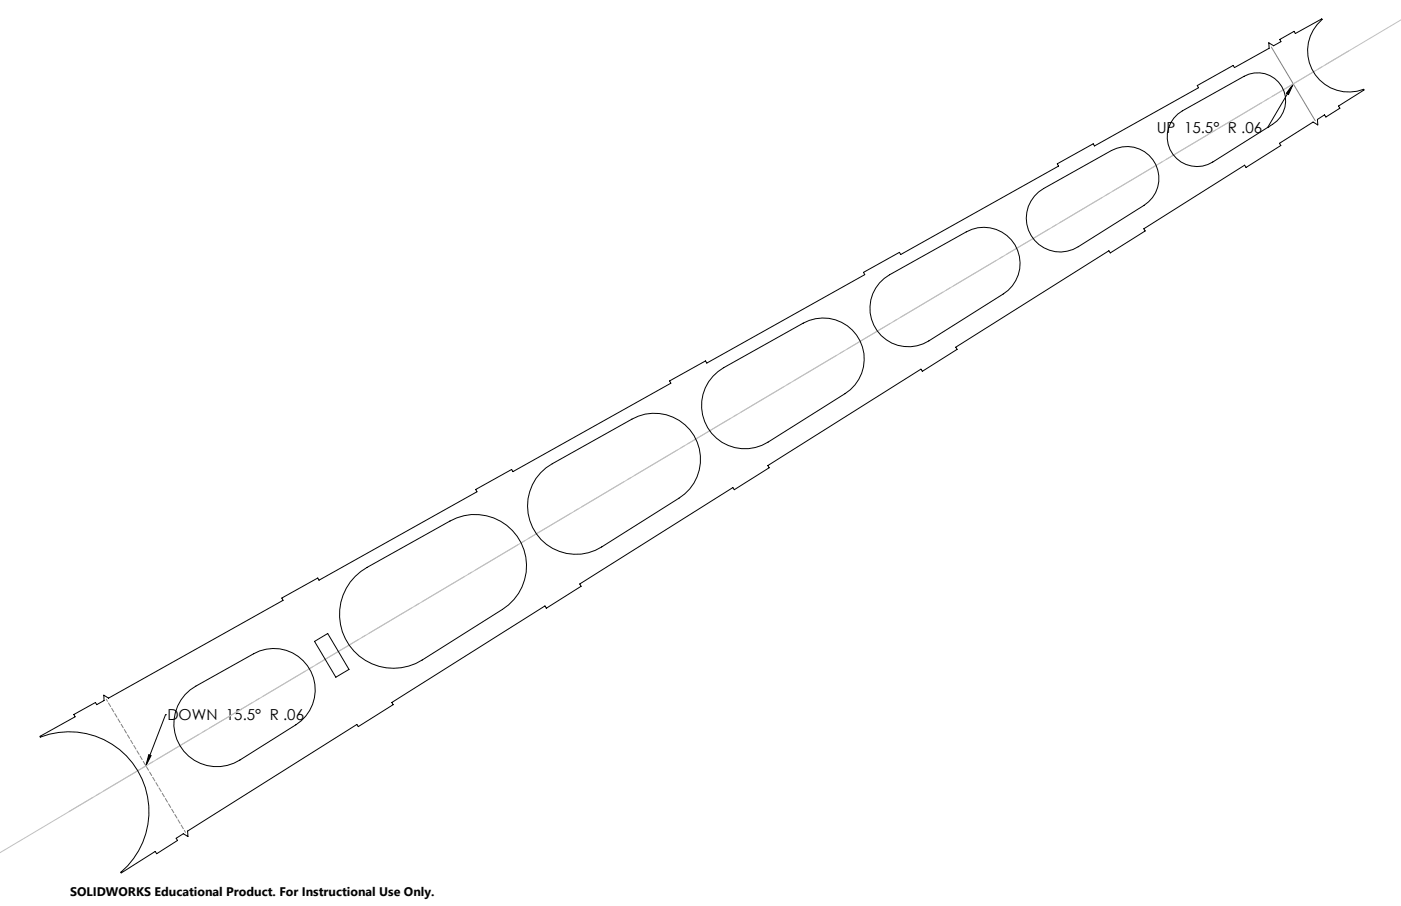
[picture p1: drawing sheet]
<svg xmlns="http://www.w3.org/2000/svg" width="432mm" height="279mm" viewBox="0 0 432 279" stroke-linecap="round" stroke-linejoin="round" font-family="sans-serif">
<g fill="none" stroke="#000" stroke-width=".31">
<path d="M363 35.2l1.4-1 19-10.7a8.6 8.6 0 0 1 11.6 3.2 8.6 8.6 0 0 1-2.8 11.6l-18.4 11.7a9.2 9.2 0 0 1-12.3-2.4 9.2 9.2 0 0 1 1.5-12.4zM390.7 39.3h.1M398.6 25.9l-7.9 13.4M398.6 25.9l-1.5 3.2-.6-.3zM318.8 60.5l1.3-1.3 1.6-1.1 20.8-11.7a9.8 9.8 0 0 1 13.3 3.6 9.8 9.8 0 0 1-3.2 13.3l-20.3 12.8a10.4 10.4 0 0 1-13.4-2 10.4 10.4 0 0 1-.1-13.6zM271.1 87.2l1.4-1.3 1.7-1.2 23.6-13.2a11.1 11.1 0 0 1 15 4 11.1 11.1 0 0 1-3.6 15.2l-22.9 14.4a11.9 11.9 0 0 1-15.4-2.3 11.9 11.9 0 0 1 .2-15.6zM219.7 116l1.6-1.4 1.8-1.2 24.4-13.7a12.6 12.6 0 0 1 17.1 4.5 12.6 12.6 0 0 1-4.1 17.2l-23.8 14.9a13.4 13.4 0 0 1-17.4-2.7 13.4 13.4 0 0 1 .4-17.6zM166.7 145.8l1.6-1.5 1.9-1.3 24.6-13.7a14.2 14.2 0 0 1 19.1 5.1 14.2 14.2 0 0 1-4.6 19.2l-23.8 15.1a14.9 14.9 0 0 1-19.5-3.2 14.9 14.9 0 0 1 .7-19.7zM109.5 177.8l1.7-1.6 1.9-1.2 25.6-14.3a15.8 15.8 0 0 1 21.4 5.7 15.8 15.8 0 0 1-5.2 21.5l-24.8 15.7a16.6 16.6 0 0 1-21.8-3.7 16.6 16.6 0 0 1 1.2-22.1zM96.9 197.8l4.1-2.4 6.6 11-4.1 2.4zM57 214.2l1.6-1.4 1.8-1.2 17.8-10a12.7 12.7 0 0 1 17.2 4.6 12.7 12.7 0 0 1-4.2 17.3l-17.3 10.9a13.3 13.3 0 0 1-17.2-2.7 13.3 13.3 0 0 1 .3-17.5zM12.4 227l10.7-5.9-.3-.8 6.6-3.7 .4 .7 2.3-1.3-.1-1.6 1.4 .9 53.8-30.2-.3-.7 11-6.1 .4 .6 48.7-27.2-.4-.7 11.1-6.2 .4 .7 48.7-27.3-.4-.7 11.1-6.2 .3 .7 48.7-27.3-.4-.7 11.1-6.2 .4 .7 48.6-27.3-.3-.7 11-6.2 .4 .7 32.1-17.9-.4-.7 11.1-6.2 .4 .6 10.7-5.9-.1-1.7 1.4 .9 2.3-1.3-.4-.6 4.5-2.5 .3 .6 8.2-4.5 .1 .1a12.8 12.8 0 0 0-2.7 16.3 12.8 12.8 0 0 0 15.6 5.4l-7.9 5.1 .5 .7-4.3 2.7-.5-.7-2.2 1.4 .2 1.7-1.5-.9-10.4 6.6 .5 .7-10.8 6.7-.4-.7-31.1 19.7 .5 .6-10.8 6.8-.4-.7-47.2 29.8 .4 .6-10.7 6.8-.5-.7-47.2 29.8 .5 .7-10.8 6.7-.4-.6-47.2 29.7 .4 .7-10.7 6.8-.4-.7-47.2 29.7 .4 .7-10.8 6.8-.4-.7-52.2 32.9 .1 1.7-1.4-.9-2.2 1.4 .4 .7-6.4 4.1-.5-.7-10.5 6.5a24.7 24.7 0 0 0 5.2-31.4 24.7 24.7 0 0 0-30.2-10.4z"/>
<path d="M45.9 232.7l.7 .3-1.7 3.2zM51 220.4h.1M51 220.4l-6.1 15.8"/>
</g>
<path d="M391.8 14.5l13.6 22.8" fill="none" stroke="#808080" stroke-width=".31"/>
<path d="M57.2 256.7l-24.4-41" fill="none" stroke="#808080" stroke-width=".31" stroke-dasharray="1.3 .6" stroke-dashoffset=".6"/>
<path d="M21.3 250.2l394.4-234.5" fill="none" stroke="#c0c0c0" stroke-width=".31" stroke-dasharray="15.2 1.3 1.3 1.3" stroke-dashoffset="6.8"/>
<path d="M431.8 6.1l-431.9 256.9" fill="none" stroke="#c0c0c0" stroke-width=".31"/>
<path d="M398.6 25.9l-1.5 3.2-.6-.3zM45.9 232.7l.7 .3-1.7 3.2z" fill="#000"/>
<g font-size="4.7">
<text x="356.5" y="41">UP 15.5° R .06</text>
<text x="51.6" y="222.1">DOWN 15.5° R .06</text>
</g>
<text font-size="3.8" x="21.6" y="276.3">SOLIDWORKS Educational Product. For Instructional Use Only.</text>
</svg>
